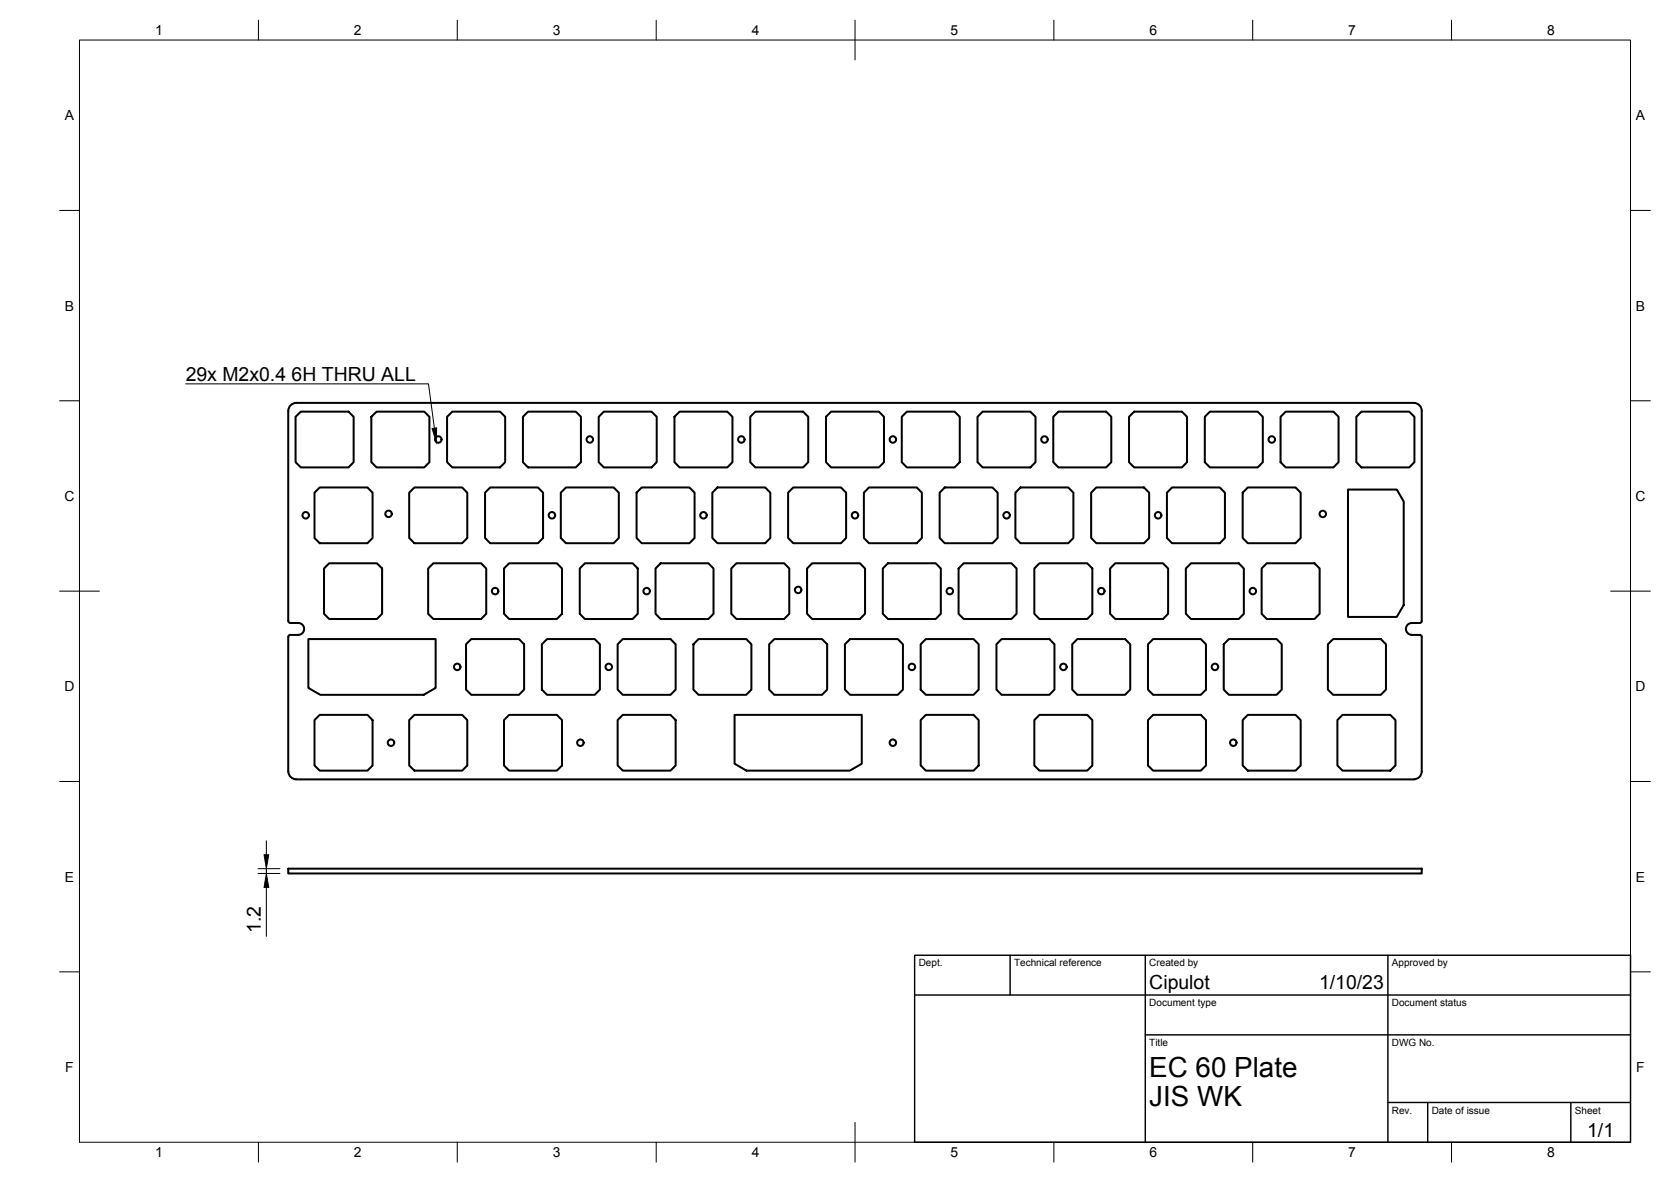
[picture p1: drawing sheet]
<svg xmlns="http://www.w3.org/2000/svg" width="420mm" height="297mm" viewBox="0 0 420 297" stroke-linecap="round" stroke-linejoin="round" font-family="sans-serif">
<!-- layer: Visible -->
<g fill="none" stroke="#000" stroke-width=".51">
<path d="M72.5 103.3v52.7l.1 .4 .4 .1M72.5 103.2a2 2 0 0 1 2-2h281a2 2 0 0 1 2 2M74.3 104.7l1.3-1.3h12l1.3 1.3v11.4l-1.3 1.4h-12l-1.3-1.4zM93.4 104.7l1.3-1.3h12l1.3 1.3v11.4l-1.3 1.4h-12l-1.3-1.4zM112.4 104.7l1.3-1.3h12l1.3 1.3v11.4l-1.3 1.4h-12l-1.3-1.4zM131.5 104.7l1.3-1.3h12l1.3 1.3v11.4l-1.3 1.4h-12l-1.3-1.4zM150.5 104.7l1.3-1.3h12l1.3 1.3v11.4l-1.3 1.4h-12l-1.3-1.4zM170.9 103.4h12l1.3 1.3v11.4l-1.3 1.4h-12l-1.3-1.4v-11.4zM188.6 104.7l1.3-1.3h12l1.3 1.3v11.4l-1.3 1.4h-12l-1.3-1.4zM207.7 104.7l1.3-1.3h12l1.3 1.3v11.4l-1.3 1.4h-12l-1.3-1.4zM226.7 104.7l1.3-1.3h12l1.3 1.3v11.4l-1.3 1.4h-12l-1.3-1.4zM245.8 104.7l1.3-1.3h12l1.3 1.3v11.4l-1.3 1.4h-12l-1.3-1.4z"/>
<path d="M264.8 104.7l1.3-1.3h12l1.3 1.3v11.4l-1.3 1.4h-12l-1.3-1.4zM283.9 104.7l1.3-1.3h12l1.3 1.3v11.4l-1.3 1.4h-12l-1.3-1.4zM302.9 104.7l1.3-1.3h12l1.3 1.3v11.4l-1.3 1.4h-12l-1.3-1.4zM322 104.7l1.3-1.3h12l1.3 1.3v11.4l-1.3 1.4h-12l-1.3-1.4zM341 104.7l1.3-1.3h12l1.3 1.3v11.4l-1.3 1.4h-12l-1.3-1.4zM357.5 103.3v52.7l-.2 .4-.3 .1M79.1 123.8l1.3-1.3h12l1.3 1.3v11.4l-1.3 1.3h-12l-1.3-1.3zM102.9 123.8l1.3-1.3h12l1.3 1.3v11.4l-1.3 1.3h-12l-1.3-1.3zM123.3 122.5h12l1.2 1.3v11.4l-1.2 1.3h-12l-1.3-1.3v-11.4zM142.3 122.5h12l1.3 1.3v11.4l-1.3 1.3h-12l-1.3-1.3v-11.4zM161.4 122.5h12l1.2 1.3v11.4l-1.2 1.3h-12l-1.3-1.3v-11.4zM180.4 122.5h12l1.3 1.3v11.4l-1.3 1.3h-12l-1.3-1.3v-11.4z"/>
<path d="M199.5 122.5h12l1.2 1.3v11.4l-1.2 1.3h-12l-1.3-1.3v-11.4zM218.5 122.5h12l1.3 1.3v11.4l-1.3 1.3h-12l-1.3-1.3v-11.4zM237.6 122.5h12l1.2 1.3v11.4l-1.2 1.3h-12l-1.3-1.3v-11.4zM256.6 122.5h12l1.3 1.3v11.4l-1.3 1.3h-12l-1.3-1.3v-11.4zM275.7 122.5h12l1.2 1.3v11.4l-1.2 1.3h-12l-1.3-1.3v-11.4zM294.7 122.5h12l1.3 1.3v11.4l-1.3 1.3h-12l-1.3-1.3v-11.4zM313.8 122.5h12l1.2 1.3v11.4l-1.2 1.3h-12l-1.3-1.3v-11.4zM338.9 123h12.3l1.8 3v26l-1.8 3h-12.3zM73 156.6h2a1.49 1.49 0 0 1 1.5 1.4 1.49 1.49 0 0 1-1.5 1.5l-2.3 .1-.2 .4v33.9a2.04 2.04 0 0 0 2 1.9M82.8 141.5h12l1.3 1.4v11.3l-1.3 1.4h-12l-1.3-1.4v-11.3zM107.7 142.9l1.3-1.4h12l1.3 1.4v11.3l-1.3 1.4h-12l-1.3-1.4zM128 141.5h12l1.3 1.4v11.3l-1.3 1.4h-12l-1.3-1.4v-11.3z"/>
<path d="M147.1 141.5h12l1.3 1.4v11.3l-1.3 1.4h-12l-1.3-1.4v-11.3zM166.1 141.5h12l1.3 1.4v11.3l-1.3 1.4h-12l-1.3-1.4v-11.3zM185.2 141.5h12l1.3 1.4v11.3l-1.3 1.4h-12l-1.3-1.4v-11.3zM204.2 141.5h12l1.3 1.4v11.3l-1.3 1.4h-12l-1.3-1.4v-11.3zM223.3 141.5h12l1.3 1.4v11.3l-1.3 1.4h-12l-1.3-1.4v-11.3zM242.3 141.5h12l1.3 1.4v11.3l-1.3 1.4h-12l-1.3-1.4v-11.3zM261.4 141.5h12l1.3 1.4v11.3l-1.3 1.4h-12l-1.3-1.4v-11.3zM280.4 141.5h12l1.3 1.4v11.3l-1.3 1.4h-12l-1.3-1.4v-11.3zM299.5 141.5h12l1.3 1.4v11.3l-1.3 1.4h-12l-1.3-1.4v-11.3zM318.5 141.5h12l1.3 1.4v11.3l-1.3 1.4h-12l-1.3-1.4v-11.3zM357 156.6h-2a1.5 1.5 0 0 0-1.5 1.5 1.5 1.5 0 0 0 1.5 1.5l2-.1 .4 .3 .1 .2v33.8a2 2 0 0 1-2 2M77.5 160.6h32v12.3l-3 1.7h-26l-3-1.7z"/>
<path d="M117.2 161.9l1.3-1.3h12l1.3 1.3v11.4l-1.3 1.3h-12l-1.3-1.3zM128 179.6h12l1.3 1.4v11.4l-1.3 1.3h-12l-1.3-1.3v-11.4zM137.5 160.6h12l1.3 1.3v11.4l-1.3 1.3h-12l-1.3-1.3v-11.4zM156.6 179.6h12l1.3 1.4v11.4l-1.3 1.3h-12l-1.3-1.3v-11.4zM156.6 160.6h12l1.3 1.3v11.4l-1.3 1.3h-12l-1.3-1.3v-11.4zM175.6 160.6h12l1.3 1.3v11.4l-1.3 1.3h-12l-1.3-1.3v-11.4zM184.7 179.6h32v12.3l-3 1.8h-26l-3-1.8zM194.7 160.6h12l1.3 1.3v11.4l-1.3 1.3h-12l-1.3-1.3v-11.4zM213.7 160.6h12l1.3 1.3v11.4l-1.3 1.3h-12l-1.3-1.3v-11.4zM232.8 179.6h12l1.3 1.4v11.4l-1.3 1.3h-12l-1.3-1.3v-11.4zM232.8 160.6h12l1.3 1.3v11.4l-1.3 1.3h-12l-1.3-1.3v-11.4zM251.8 160.6h12l1.3 1.3v11.4l-1.3 1.3h-12l-1.3-1.3v-11.4z"/>
<path d="M261.4 179.6h12l1.3 1.4v11.4l-1.3 1.3h-12l-1.3-1.3v-11.4zM270.9 160.6h12l1.3 1.3v11.4l-1.3 1.3h-12l-1.3-1.3v-11.4zM289.9 179.6h12l1.3 1.4v11.4l-1.3 1.3h-12l-1.3-1.3v-11.4zM289.9 160.6h12l1.3 1.3v11.4l-1.3 1.3h-12l-1.3-1.3v-11.4zM309 160.6h12l1.3 1.3v11.4l-1.3 1.3h-12l-1.3-1.3v-11.4zM313.8 179.6h12l1.2 1.4v11.4l-1.2 1.3h-12l-1.3-1.3v-11.4zM333.9 161.9l1.3-1.3h12l1.3 1.3v11.4l-1.3 1.3h-12l-1.3-1.3zM337.6 179.6h12l1.3 1.4v11.4l-1.3 1.3h-12l-1.3-1.3v-11.4zM74.5 195.9h281M79.1 181l1.3-1.4h12l1.3 1.4v11.4l-1.3 1.3h-12l-1.3-1.3zM102.9 181l1.3-1.4h12l1.3 1.4v11.4l-1.3 1.3h-12l-1.3-1.3zM72.5 218.3h285v1.2h-285z"/>
<circle cx="110.2" cy="110.4" r=".81"/>
<circle cx="148.3" cy="110.4" r=".81"/>
<circle cx="186.4" cy="110.4" r=".81"/>
<circle cx="224.5" cy="110.4" r=".81"/>
<circle cx="262.6" cy="110.4" r=".81"/>
<circle cx="319.8" cy="110.4" r=".81"/>
<circle cx="76.9" cy="129.5" r=".81"/>
<circle cx="97.7" cy="129.1" r=".81"/>
<circle cx="138.8" cy="129.5" r=".81"/>
<circle cx="176.9" cy="129.5" r=".81"/>
<circle cx="215" cy="129.5" r=".81"/>
<circle cx="253.1" cy="129.5" r=".81"/>
<circle cx="291.2" cy="129.5" r=".81"/>
<circle cx="332.6" cy="129.2" r=".81"/>
<circle cx="124.5" cy="148.5" r=".81"/>
<circle cx="162.6" cy="148.5" r=".81"/>
<circle cx="200.7" cy="148.2" r=".81"/>
<circle cx="238.8" cy="148.5" r=".81"/>
<circle cx="276.9" cy="148.5" r=".81"/>
<circle cx="315" cy="148.5" r=".81"/>
<circle cx="115" cy="167.6" r=".81"/>
<circle cx="153.1" cy="167.6" r=".81"/>
<circle cx="229.3" cy="167.6" r=".81"/>
<circle cx="267.4" cy="167.6" r=".81"/>
<circle cx="305.5" cy="167.6" r=".81"/>
<circle cx="98.3" cy="186.6" r=".81"/>
<circle cx="145.9" cy="186.6" r=".81"/>
<circle cx="224.5" cy="186.6" r=".81"/>
<circle cx="310.1" cy="186.6" r=".81"/>
</g>
<!-- layer: BORDER -->
<g fill="none" stroke="#000" stroke-width=".25">
<path d="M20 10.1h390v276.9h-390zM65 5.1v5M115 5.1v5M165 5.1v5M215 5.1v10M265 5.1v5M315 5.1v5M365 5.1v5M15 52.9h5M410 52.9h5M15 100.7h5M410 100.7h5"/>
<path d="M15 148.6h10M405 148.6h10M15 196.4h5M410 196.4h5M15 244.2h5M410 244.2h5M65 287v5M115 287v5M165 287v5M215 282.1v9.9M265 287v5M315 287v5"/>
<path d="M365 287v5"/>
</g>
<!-- layer: TITLEBLOCK -->
<path d="M230 240.1h180v46.9h-180zM230 250h180M254 240.1v9.9M288 240.1v46.9M349 240.1v46.9M288 260.1h122M349 277.1h61M359 277.1v9.9M395 277.1v9.9" fill="none" stroke="#000" stroke-width=".36"/>
<!-- layer: FD_Dimensions -->
<path d="M64.9 218.3h5.5M64.9 219.5h5.5M67 211.3v3.5M67 218.3v1.2M67 223v12.3" fill="none" stroke="#000" stroke-width=".25"/>
<path d="M66.4 214.8h1.2l-.6 3.5zM67 219.5l.6 3.5h-1.2z" fill="#000" stroke="#000" stroke-width=".25"/>
<!-- layer: Hole Notes -->
<path d="M108.6 107.7l1.2-.2-.1 3.6z" fill="#000" stroke="#000" stroke-width=".25"/>
<path d="M46.7 96.5h61l1.5 11.1" fill="none" stroke="#000" stroke-width=".25"/>
<g font-size="7">
<text x="289" y="270.6">EC 60 Plate</text>
<text x="289" y="278.1">JIS WK</text>
</g>
<g font-size="4.9">
<text x="46.7" y="95.8">29x M2x0.4</text>
<text x="73.3" y="95.8">6H THRU ALL</text>
<text x="65.6" y="234.4" transform="rotate(-90 65.6 234.4)">1.2</text>
<text x="289" y="248.5">Cipulot</text>
<text x="331.7" y="248.5">1/10/23</text>
<text x="399.1" y="285.7">1/1</text>
</g>
<g font-size="3.5">
<text x="39" y="8.8">1</text>
<text x="89" y="8.8">2</text>
<text x="139" y="8.8">3</text>
<text x="189" y="8.8">4</text>
<text x="239" y="8.8">5</text>
<text x="289" y="8.8">6</text>
<text x="339" y="8.8">7</text>
<text x="389" y="8.8">8</text>
<text x="16.3" y="30.2">A</text>
<text x="411.3" y="30.2">A</text>
<text x="16.3" y="78">B</text>
<text x="411.3" y="78">B</text>
<text x="16.2" y="125.9">C</text>
<text x="411.2" y="125.9">C</text>
<text x="16.2" y="173.7">D</text>
<text x="411.2" y="173.7">D</text>
<text x="16.3" y="221.6">E</text>
<text x="411.3" y="221.6">E</text>
<text x="16.4" y="269.4">F</text>
<text x="411.4" y="269.4">F</text>
<text x="39" y="290.8">1</text>
<text x="89" y="290.8">2</text>
<text x="139" y="290.8">3</text>
<text x="189" y="290.8">4</text>
<text x="239" y="290.8">5</text>
<text x="289" y="290.8">6</text>
<text x="339" y="290.8">7</text>
<text x="389" y="290.8">8</text>
</g>
<g font-size="2.5">
<text x="231" y="242.9">Dept.</text>
<text x="255" y="242.9">Technical reference</text>
<text x="289" y="242.9">Created by</text>
<text x="350" y="242.9">Approved by</text>
<text x="289" y="252.8">Document type</text>
<text x="350" y="252.8">Document status</text>
<text x="289" y="262.9">Title</text>
<text x="350" y="262.9">DWG No.</text>
<text x="350" y="279.9">Rev.</text>
<text x="360" y="279.9">Date of issue</text>
<text x="396" y="279.9">Sheet</text>
</g>
</svg>
